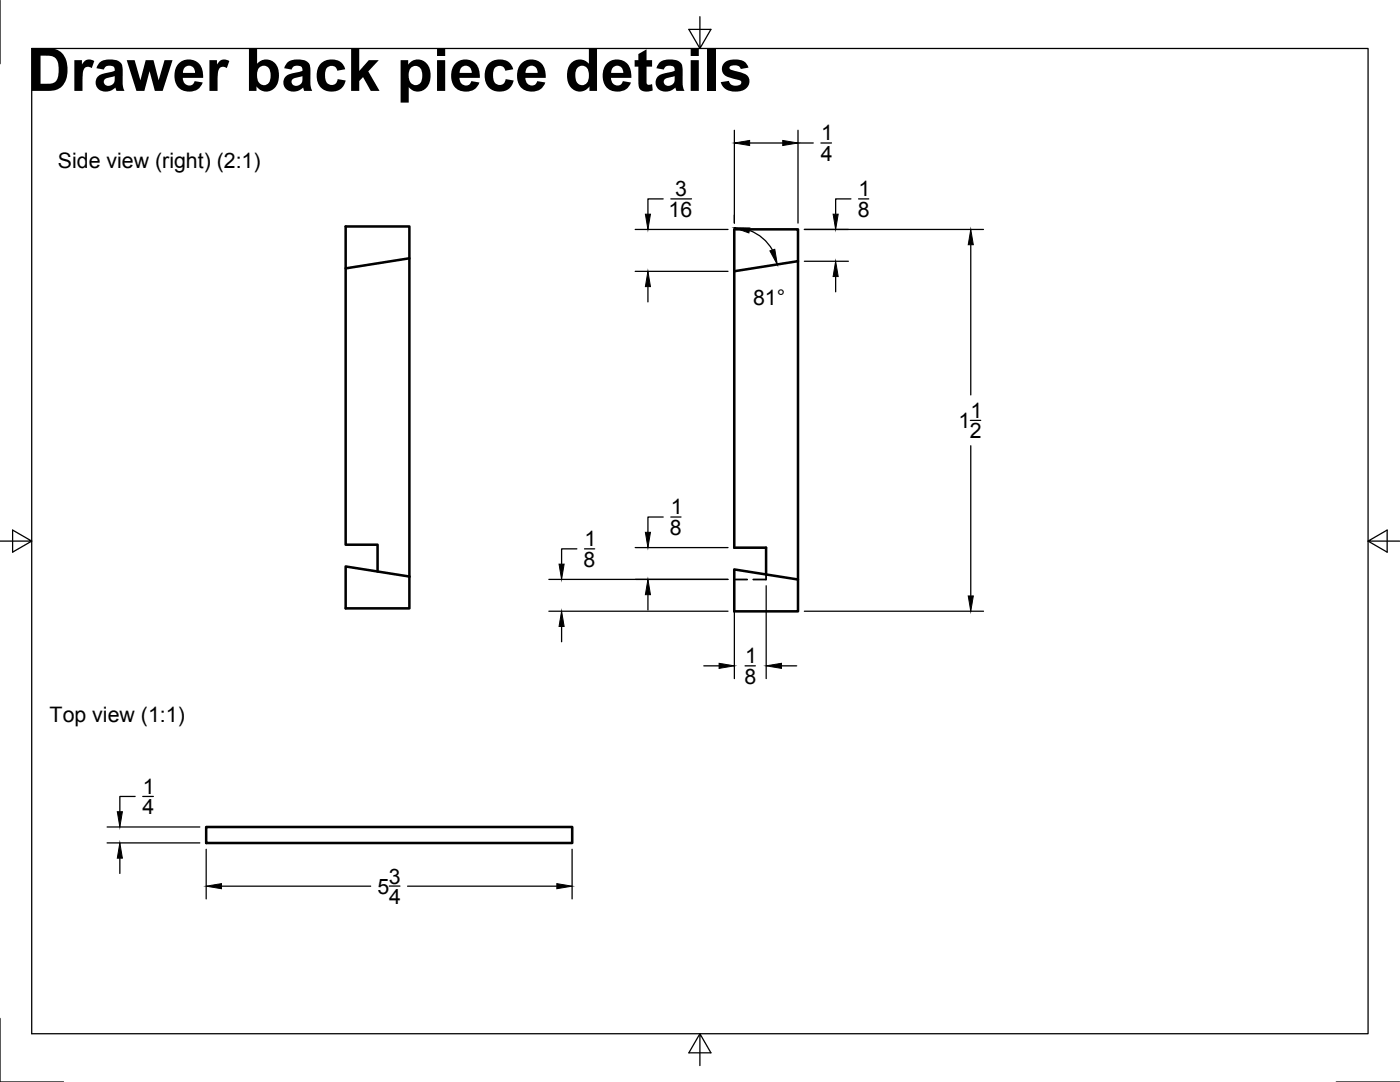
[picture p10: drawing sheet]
<svg xmlns="http://www.w3.org/2000/svg" width="279mm" height="216mm" viewBox="0 0 279 216" stroke-linecap="round" stroke-linejoin="round" font-family="sans-serif">
<!-- layer: Visible -->
<path d="M69 53.6l12.7-2.1v-6.3h-12.7v63.5h6.4v5.3M81.7 51.5v63.5M146.5 54.1l12.8-2v-6.3h-12.8v63.5h6.4v5.3M159.3 52.1v63.5l-12.8-2v8.4h12.8v-6.4M69 113l12.7 2v6.4h-12.7zM41.1 165h73.1v3.2h-73.1z" fill="none" stroke="#000" stroke-width=".51"/>
<!-- layer: Hidden -->
<path d="M146.5 115.6h2.6M152.9 114.6v1h-2.6" fill="none" stroke="#000" stroke-width=".36"/>
<!-- layer: Border -->
<path d="M0 0v12.7M6.3 9.7h266.7v196.6h-266.7zM139.7 3.3v6.4l2.2-3.8h-4.4l2.2 3.8M0 108h6.3l-3.8-2.2v4.4l3.8-2.2M273 108l3.8 2.2v-4.4l-3.8 2.2h6.4M0 203.2v12.7h12.7M139.7 206.3l-2.2 3.8h4.4l-2.2-3.8v6.3M266.7 215.9h12.7" fill="none" stroke="#000" stroke-width=".25"/>
<!-- layer: Dimensions -->
<g fill="none" stroke="#000" stroke-width=".25">
<path d="M132.4 39.7h-3.1v3M133.9 39.7h4.1M146.6 26v18.5M149.6 28.5h6.6M159.3 26v18.5M159.3 28.5h3M163.8 28.5h2.1M169.8 39.7h-3v3M171.3 39.7h2.1M126.8 45.8h18.5M126.8 54.1h18.5M129.3 57.2v3"/>
<path d="M149.6 46a8.7 8.7 0 0 1 4.6 3.9M160.5 45.8h35.8M160.5 52.1h8.8M166.8 55.2v3M193.7 48.8v30M193.7 83.9h2M193.7 88.9v30M109.5 115.6h35.8M115.1 109.5h-3v3.1M116.6 109.5h2.1M126.8 109.3h18.5M129.3 118.7v3"/>
<path d="M132.4 103.2h-3.1v3M133.9 103.2h2M146.6 116.9v18.5M152.9 116.9v18.5M109.5 122h35.8M112.1 125v3.1M140.5 132.9h3M148.7 132.9h2M156 132.9h3M160.5 122h35.8M27 158.9h-3.1v3.1M28.5 158.9h2.1"/>
<path d="M21.4 168.2h18.5M21.4 165h18.5M23.9 171.2v3.1M41.1 169.5v9.9M44.2 176.8h29.8M77.7 176.8h2.1M81.3 176.8h29.8M114.2 169.5v9.9"/>
</g>
<g fill="#000" stroke="#000" stroke-width=".2">
<path d="M146.6 28.5l3-.5v1zM156.2 28l3.1 .5-3.1 .5zM129.3 54.1l.5 3.1h-1zM128.8 42.7h1l-.5 3.1zM146.6 45.4l3 .1-.1 1zM153.6 50.1l1-.4 .5 3.1zM166.8 52.1l.5 3.1h-1zM166.3 42.7h1l-.5 3.1zM193.7 45.8l.5 3h-1zM111.6 112.6h1l-.5 3zM129.3 115.6l.5 3.1h-1zM128.8 106.2h1l-.5 3.1z"/>
<path d="M193.2 118.9h1l-.5 3.1zM112.1 122l.5 3h-1zM143.5 132.4l3.1 .5-3.1 .5zM152.9 132.9l3.1-.5v1zM23.9 168.2l.5 3h-1zM23.4 162h1l-.5 3zM41.1 176.8l3.1-.5v1zM111.1 176.3l3.1 .5-3.1 .5z"/>
</g>
<text font-size="11.8" x="5.5" y="18.1">Drawer back piece details</text>
<g font-size="4.3">
<text x="163.9" y="28">1</text>
<text x="11.6" y="33.5">Side view (right) (2:1)</text>
<text x="163.8" y="32">4</text>
<text x="134.7" y="39.2">3</text>
<text x="171.3" y="39.2">1</text>
<text x="133.4" y="43.3">16</text>
<text x="171.2" y="43.3">8</text>
<text x="150.3" y="60.9">81°</text>
<text x="193.7" y="83.4">1</text>
<text x="191.3" y="85.4">1</text>
<text x="193.6" y="87.4">2</text>
<text x="133.7" y="106.8">8</text>
<text x="133.9" y="102.7">1</text>
<text x="116.5" y="113.1">8</text>
<text x="116.6" y="109">1</text>
<text x="148.5" y="136.4">8</text>
<text x="148.7" y="132.4">1</text>
<text x="9.9" y="144.1">Top view (1:1)</text>
<text x="28.5" y="158.4">1</text>
<text x="28.4" y="162.4">4</text>
<text x="75.3" y="178.3">5</text>
<text x="77.6" y="176.3">3</text>
<text x="77.7" y="180.3">4</text>
</g>
</svg>
